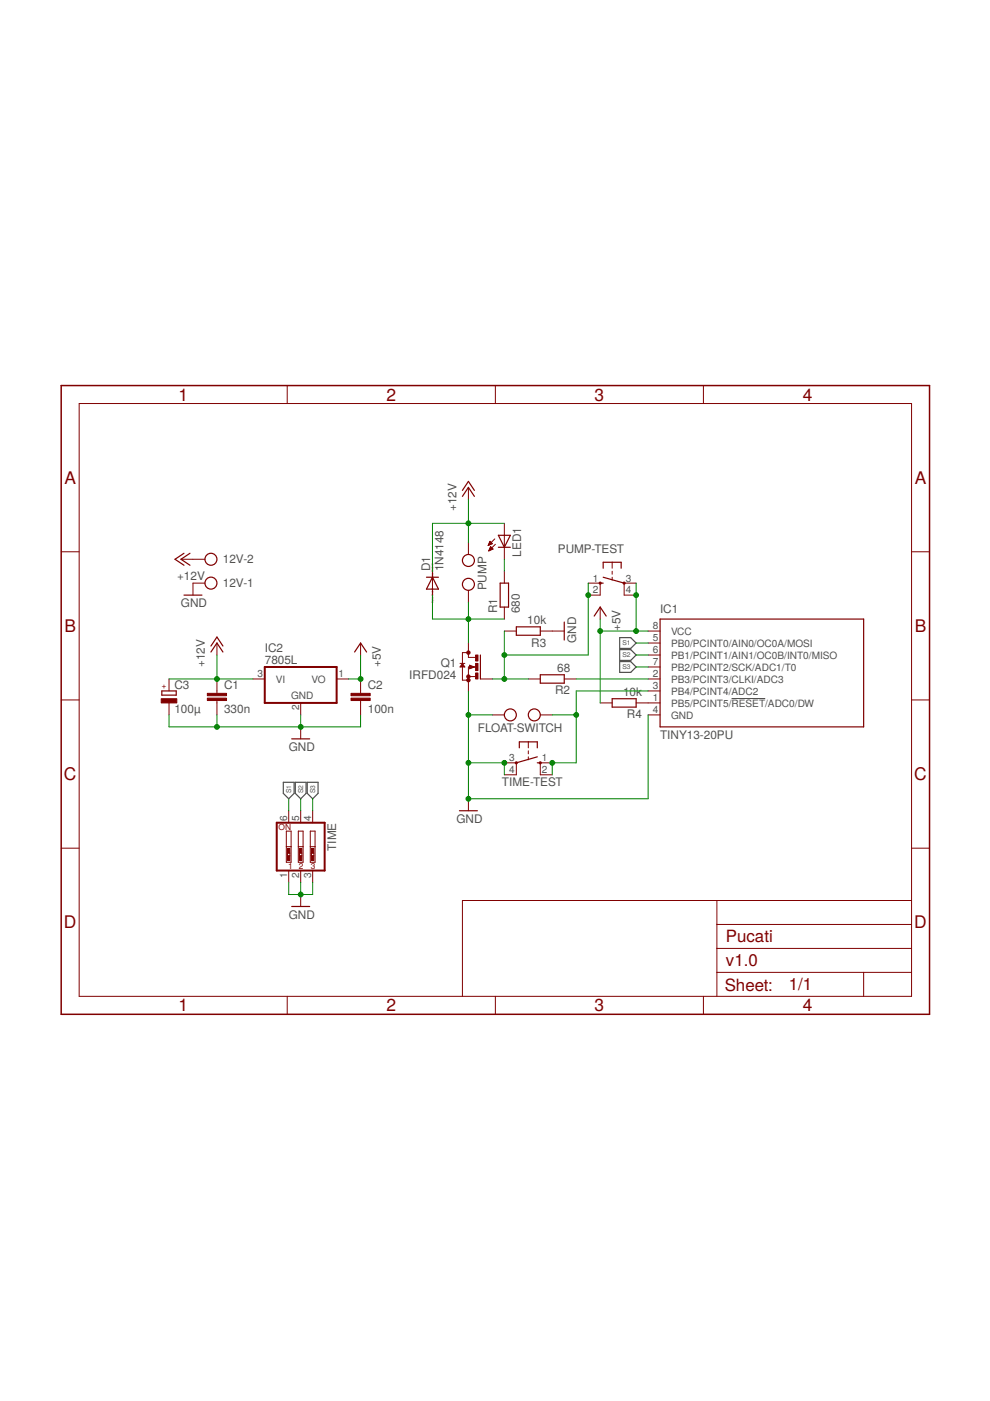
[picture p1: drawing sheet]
<svg xmlns="http://www.w3.org/2000/svg" width="210mm" height="297mm" viewBox="0 0 210 297" stroke-linecap="round" stroke-linejoin="round" font-family="sans-serif">
<path d="M155.1 148.1h7.1" fill="none" stroke="#505050" stroke-width=".21"/>
<path d="M131.4 135.2h2.3l1.2 1.1-1.2 1.2h-2.3zM131.4 137.7h2.3l1.2 1.2-1.2 1.1h-2.3zM131.4 140.3h2.3l1.2 1.1-1.2 1.2h-2.3zM60.1 165.9h2.3v2.3l-1.2 1.2-1.1-1.2zM62.6 165.9h2.3v2.3l-1.1 1.2-1.2-1.2zM65.2 165.9h2.2v2.3l-1.1 1.2-1.1-1.2z" fill="none" stroke="#505050" stroke-width=".25"/>
<g fill="none" stroke="#800000" stroke-width=".21">
<path d="M16.8 85.6h176.5v125.6h-176.5zM60.9 81.7v3.9M105 81.7v3.9M149.1 81.7v3.9M13 117h3.8M38.4 118.6h5.1M99.3 103.3v2.6M99.3 115v2.6M103.5 115.5h.2M103.6 115.4h.4M103.6 116.8h.1M103.7 115.3h.6"/>
<path d="M103.7 115.2h.6M103.7 116.6h.3M103.7 116.5h.5M103.8 115.1h.4M103.8 115h.3M103.8 116.4h.7M103.8 114.8h.1M103.8 116.3h.6M103.9 114.8l.5 .5-.9 .4zM103.9 116.2h.4M103.9 116h.2M104 115.9l-.4 .9"/>
<path d="M104 115.9l.5 .5M104 115.9h.1M104.5 116.4l-.9 .4M104.9 114.3l-1.4 1.4M105 115.4l-1.4 1.4M106.9 111v7.6M129.8 119.2v1.3M193.3 117h3.8M43.5 123.6h-2.6v2.6M46 136.3v2.6M76.5 136.3v2.6M91.7 121.1v5.1"/>
<path d="M99.3 125.2v2.5M99.3 136.3v3.1h1.5M99.3 138.4h-1.3v5.8h1.3M106.9 121.1v2.5M106.9 128.7v2.6M106.9 133.8h2.6M114.6 133.8h5M124.7 123.6h2.6v2.6h-2.6M127.3 128.7v2.6M129.8 121.1v.7M129.8 122.4v.6M134.9 123.6h-2.6v2.6h2.6"/>
<path d="M137.4 136.3h2.6M137.4 138.9h2.6M137.4 133.8h2.6M13 148.4h3.8M35.8 144v2.5M35.8 149v2.6M46 144v3M46 148.5v3.1M53.6 144h2.5M63.8 149v2.6M63.8 154.1v2.6M71.4 144h2.5"/>
<path d="M76.5 144v3M76.5 148.5v3.1M97.5 140.7h1.1M98 140.7l.6 .7h-1.1zM99.3 143.4h1.5M99.6 141l1 .4-1 .4zM100.8 141.4h-1.5v5.1M101.9 144h2.5M104.4 151.6h2.5M112 144h2.6M112 157.3v1.3M112 159.2v.6"/>
<path d="M114.6 151.6h2.5M119.6 144h2.6M127.3 149h2.5M134.9 149h5.1M137.4 141.4h2.6M137.4 144h2.6M137.4 146.5h2.6M137.4 151.6h2.6M193.3 148.4h3.8M13 179.8h3.8M60.7 176.2h1v6.6h-1zM60.7 179.5h1"/>
<path d="M61.2 171.9v2.5M63.2 176.2h1.1v6.6h-1.1zM63.2 179.5h1.1M63.8 171.9v2.5M65.8 176.2h1v6.6h-1zM65.8 179.5h1M66.3 171.9v2.5M99.3 169.4v2.5M106.9 161.7h2.6v2.6h-2.6M112 160.5v.6M117.1 161.7h-2.5v2.6h2.5M193.3 179.8h3.8"/>
<path d="M61 180.9v.5M61.2 184.6v2.5M61.5 180.9v.5M63.5 180.9v.5M63.8 184.6v2.5M63.8 189.7v2.5M64 180.9v.5M66 180.9v.5M66.3 184.6v2.5M66.5 180.9v.5M152 190.9v20.3M152 196h41.3"/>
<path d="M193.3 190.9h-95.3v20.3M60.9 211.2v3.9M105 211.2v3.9M149.1 211.2v3.9M152 206.2h41.3M152 201.1h41.3M183.1 206.2v5"/>
</g>
<g fill="none" stroke="#800000" stroke-width=".25">
<path d="M39 117.3l-1.9 1.3 1.9 1.2M40.3 117.3l-1.9 1.3 1.9 1.2M98 105.2l1.3-1.9 1.3 1.9M98 104l1.3-1.9 1.3 1.9M105.7 113.5h2.5l-1.3 2.5zM105.7 116h2.5M39 126.2h3.8M44.7 138.2l1.3-1.9 1.3 1.9M44.7 137l1.3-1.9 1.3 1.9M75.2 138.2l1.3-1.9 1.2 1.9M90.4 122.4h2.6M91.7 122.4l1.3 2.5h-2.6z"/>
<path d="M101.9 138.9v5.1M106 123.6h1.8v5.1h-1.8zM109.5 132.9h5.1v1.8h-5.1zM119.6 131.9v3.8M126 130.6l1.3-1.9 1.2 1.9M127.3 123.6h.6M127.9 120.5v-1.3h3.8v1.3M127.9 122.4l4.4 1.2M140 131.3h43.1v22.8h-43.1zM34.3 146.5h3.1v.9h-3.1zM61.8 156.7h3.9M98 140.9l.3 .4h-.5z"/>
<path d="M100.2 141.4l-.5-.2v.5l.6-.3M110.1 158.6v-1.3h3.8v1.3M114.6 143.1h5v1.7h-5zM129.8 148.1h5.1v1.8h-5.1zM97.4 171.9h3.8M113.9 161.7h.7M113.9 160.5l-4.4 1.2M61.8 192.2h3.9"/>
<circle cx="44.7" cy="118.6" r="1.27"/>
<circle cx="99.3" cy="118.8" r="1.27"/>
<circle cx="44.7" cy="123.6" r="1.27"/>
<circle cx="99.3" cy="123.9" r="1.27"/>
<circle cx="108.2" cy="151.6" r="1.27"/>
<circle cx="113.3" cy="151.6" r="1.27"/>
</g>
<g fill="#800000" stroke="#800000" stroke-width=".21">
<circle cx="99.3" cy="144.2" r=".36"/>
<circle cx="99.3" cy="143.4" r=".36"/>
<circle cx="99.3" cy="138.4" r=".36"/>
</g>
<g fill="#800000" stroke="#800000" stroke-width=".21">
<path d="M100.8 138.9h.5v1.2h-.5z"/>
<path d="M100.8 142.7h.5v1.3h-.5z"/>
<path d="M100.8 140.7h.5v1.5h-.5z"/>
<path d="M44 148h4v.5h-4z"/>
<path d="M44 147h4v.5h-4z"/>
<path d="M74.4 148h4.1v.5h-4.1z"/>
<path d="M74.4 147h4.1v.5h-4.1z"/>
<path d="M34.2 148.1h3.3v.9h-3.3z"/>
<path d="M66 179.9h.5v1h-.5z"/>
<path d="M66 181.4h.5v1h-.5z"/>
<path d="M63.5 179.9h.5v1h-.5z"/>
<path d="M63.5 181.4h.5v1h-.5z"/>
<path d="M61 179.9h.5v1h-.5z"/>
<path d="M61 181.4h.5v1h-.5z"/>
</g>
<g fill="none" stroke="#800000" stroke-width=".42">
<path d="M56.1 141.4h15.3v7.6h-15.3zM58.7 174.4h10.1v10.2h-10.1z"/>
<circle cx="127.3" cy="123.6" r=".13"/>
<circle cx="132.3" cy="123.6" r=".13"/>
<circle cx="109.5" cy="161.7" r=".13"/>
<circle cx="114.6" cy="161.7" r=".13"/>
</g>
<path d="M13 81.7h184.1v133.4h-184.1z" fill="none" stroke="#800000" stroke-width=".32"/>
<g fill="none" stroke="#008000" stroke-width=".21">
<path d="M99.3 105.9v9.1M106.9 118.6v2.5M106.9 111h-15.2v10.1M46 138.9v5.1M76.5 138.9v5.1h-2.6M91.7 126.2v5.1h15.2M99.3 127.7v8.6M106.9 133.8v10.2M124.7 123.6v15.3h-17.8M127.3 133.8h10.1M127.3 131.3v17.7M134.9 123.6v10.2"/>
<path d="M134.9 136.3h2.5M134.9 138.9h2.5M35.8 144h17.8M35.8 151.6v2.5h40.7v-2.5M46 151.6v2.5M63.8 151.6v2.5M99.3 146.5v22.9h38.1v-17.8M99.3 151.6h5.1M104.4 144h7.6M117.1 151.6h5.1M122.2 144h15.2M134.9 141.4h2.5"/>
<path d="M137.4 146.5h-15.2v15.2h-5.1v2.6M61.2 169.4v2.5M63.8 169.4v2.5M66.3 169.4v2.5M99.3 161.7h7.6v2.6M61.2 187.1v2.6h5.1v-2.6M63.8 187.1v2.6"/>
</g>
<g fill="#008000" stroke="#008000" stroke-width=".21">
<circle cx="99.3" cy="111" r=".51"/>
<circle cx="46" cy="144" r=".51"/>
<circle cx="106.9" cy="161.7" r=".51"/>
<circle cx="99.3" cy="161.7" r=".51"/>
<circle cx="99.3" cy="169.4" r=".51"/>
<circle cx="99.3" cy="151.6" r=".51"/>
<circle cx="63.8" cy="154.1" r=".51"/>
<circle cx="46" cy="154.1" r=".51"/>
<circle cx="63.8" cy="189.7" r=".51"/>
<circle cx="99.3" cy="131.3" r=".51"/>
<circle cx="127.3" cy="133.8" r=".51"/>
<circle cx="134.9" cy="126.2" r=".51"/>
<circle cx="134.9" cy="133.8" r=".51"/>
<circle cx="76.5" cy="144" r=".51"/>
<circle cx="117.1" cy="161.7" r=".51"/>
<circle cx="122.2" cy="151.6" r=".51"/>
<circle cx="124.7" cy="126.2" r=".51"/>
<circle cx="106.9" cy="144" r=".51"/>
<circle cx="106.9" cy="138.9" r=".51"/>
</g>
<g font-size="3.7" fill="#800000">
<text x="37.8" y="84.9">1</text>
<text x="82" y="84.9">2</text>
<text x="126.1" y="84.9">3</text>
<text x="170.2" y="84.9">4</text>
<text x="13.7" y="102.6">A</text>
<text x="193.9" y="102.6">A</text>
<text x="13.7" y="134">B</text>
<text x="193.9" y="134">B</text>
<text x="13.5" y="165.4">C</text>
<text x="193.8" y="165.4">C</text>
<text x="13.5" y="196.8">D</text>
<text x="193.8" y="196.8">D</text>
<text x="37.8" y="214.4">1</text>
<text x="82" y="214.4">2</text>
<text x="126.1" y="214.4">3</text>
<text x="170.2" y="214.4">4</text>
</g>
<g font-size="3.6" fill="#800000">
<text x="153.9" y="199.8">Pucati</text>
<text x="153.9" y="204.9">v1.0</text>
<text x="167.2" y="210">1/1</text>
<text x="153.7" y="210.1">Sheet:</text>
</g>
<g font-size="2.5" fill="#505050">
<text x="96.8" y="108.4" transform="rotate(-90 96.8 108.4)">+12V</text>
<text x="47.3" y="119.5">12V-2</text>
<text x="110.5" y="118.1" transform="rotate(-90 110.5 118.1)">LED1</text>
<text x="118.3" y="117.3">PUMP-TEST</text>
<text x="37.5" y="122.9">+12V</text>
<text x="47.3" y="124.5">12V-1</text>
<text x="91.2" y="121.1" transform="rotate(-90 91.2 121.1)">D1</text>
<text x="94" y="121.1" transform="rotate(-90 94 121.1)">1N4148</text>
<text x="103.1" y="125.2" transform="rotate(-90 103.1 125.2)">PUMP</text>
<text x="38.4" y="128.7">GND</text>
<text x="105.4" y="130" transform="rotate(-90 105.4 130)">R1</text>
<text x="110.2" y="130" transform="rotate(-90 110.2 130)">680</text>
<text x="139.9" y="130">IC1</text>
<text x="111.8" y="132.3">10k</text>
<text x="112.6" y="137.1">R3</text>
<text x="122.2" y="136.3" transform="rotate(-90 122.2 136.3)">GND</text>
<text x="131.6" y="133.8" transform="rotate(-90 131.6 133.8)">+5V</text>
<text x="43.4" y="141.4" transform="rotate(-90 43.4 141.4)">+12V</text>
<text x="56.1" y="140.8">7805L</text>
<text x="56.1" y="138.2">IC2</text>
<text x="80.8" y="141.4" transform="rotate(-90 80.8 141.4)">+5V</text>
<text x="86.8" y="144">IRFD024</text>
<text x="93.5" y="141.4">Q1</text>
<text x="118.1" y="142.4">68</text>
<text x="37" y="146">C3</text>
<text x="47.5" y="146.1">C1</text>
<text x="78" y="146.1">C2</text>
<text x="117.7" y="147.2">R2</text>
<text x="132.1" y="147.5">10k</text>
<text x="37" y="151.1">100µ</text>
<text x="47.5" y="151.2">330n</text>
<text x="78" y="151.2">100n</text>
<text x="101.3" y="155.1">FLOAT-SWITCH</text>
<text x="132.9" y="152.3">R4</text>
<text x="61.2" y="159.2">GND</text>
<text x="139.9" y="156.7">TINY13-20PU</text>
<text x="106.4" y="166.6">TIME-TEST</text>
<text x="96.8" y="174.4">GND</text>
<text x="71.3" y="180.4" transform="rotate(-90 71.3 180.4)">TIME</text>
<text x="61.2" y="194.7">GND</text>
</g>
<g font-size="2.1" fill="#505050">
<text x="125.7" y="123.3">1</text>
<text x="125.7" y="125.8">2</text>
<text x="132.7" y="123.3">3</text>
<text x="132.7" y="125.8">4</text>
<text x="138.4" y="136">5</text>
<text x="138.4" y="133.4">8</text>
<text x="142.3" y="137.1">PB0/PCINT0/AIN0/OC0A/MOSI</text>
<text x="142.3" y="134.6">VCC</text>
<text x="54.6" y="143.6">3</text>
<text x="71.7" y="143.6">1</text>
<text x="138.4" y="143.6">2</text>
<text x="138.4" y="138.5">6</text>
<text x="138.4" y="141.1">7</text>
<text x="142.3" y="139.6">PB1/PCINT1/AIN1/OC0B/INT0/MISO</text>
<text x="142.3" y="142.2">PB2/PCINT2/SCK/ADC1/T0</text>
<text x="58.5" y="144.7">VI</text>
<text x="61.7" y="148.3">GND</text>
<text x="66" y="144.7">VO</text>
<text x="138.4" y="148.7">1</text>
<text x="138.4" y="146.1">3</text>
<text x="142.3" y="149.8">PB5/PCINT5/RESET/ADC0/DW</text>
<text x="142.3" y="144.7">PB3/PCINT3/CLKI/ADC3</text>
<text x="142.3" y="147.3">PB4/PCINT4/ADC2</text>
<text x="63.4" y="150.6" transform="rotate(-90 63.4 150.6)">2</text>
<text x="138.4" y="151.2">4</text>
<text x="142.3" y="152.3">GND</text>
<text x="107.9" y="161.4">3</text>
<text x="114.9" y="161.4">1</text>
<text x="107.9" y="163.9">4</text>
<text x="114.9" y="163.9">2</text>
<text x="60.9" y="174.1" transform="rotate(-90 60.9 174.1)">6</text>
<text x="63.4" y="174.1" transform="rotate(-90 63.4 174.1)">5</text>
<text x="65.9" y="174.1" transform="rotate(-90 65.9 174.1)">4</text>
<text x="60.9" y="186.1" transform="rotate(-90 60.9 186.1)">1</text>
<text x="63.4" y="186.1" transform="rotate(-90 63.4 186.1)">2</text>
<text x="65.9" y="186.1" transform="rotate(-90 65.9 186.1)">3</text>
</g>
<g font-size="1.8" fill="#800000">
<text x="35.2" y="146.1" transform="rotate(-90 35.2 146.1)">+</text>
<text x="59.1" y="176">ON</text>
<text x="61.1" y="184.3">1</text>
<text x="63.4" y="184.3">2</text>
<text x="65.9" y="184.3">3</text>
</g>
<g font-size="1.4" fill="#505050">
<text x="132" y="136.8">S1</text>
<text x="132" y="139.4">S2</text>
<text x="132" y="141.9">S3</text>
<text x="61.7" y="168.2" transform="rotate(-90 61.7 168.2)">S1</text>
<text x="64.3" y="168.2" transform="rotate(-90 64.3 168.2)">S2</text>
<text x="66.8" y="168.2" transform="rotate(-90 66.8 168.2)">S3</text>
</g>
<g font-size=".6" fill="#800080">
<text x="91.9" y="124.8" transform="rotate(-90 91.9 124.8)">1</text>
<text x="91.9" y="122.8" transform="rotate(-90 91.9 122.8)">SpiceOrder 2</text>
<text x="91.9" y="127.9" transform="rotate(-90 91.9 127.9)">SpiceOrder</text>
</g>
</svg>
